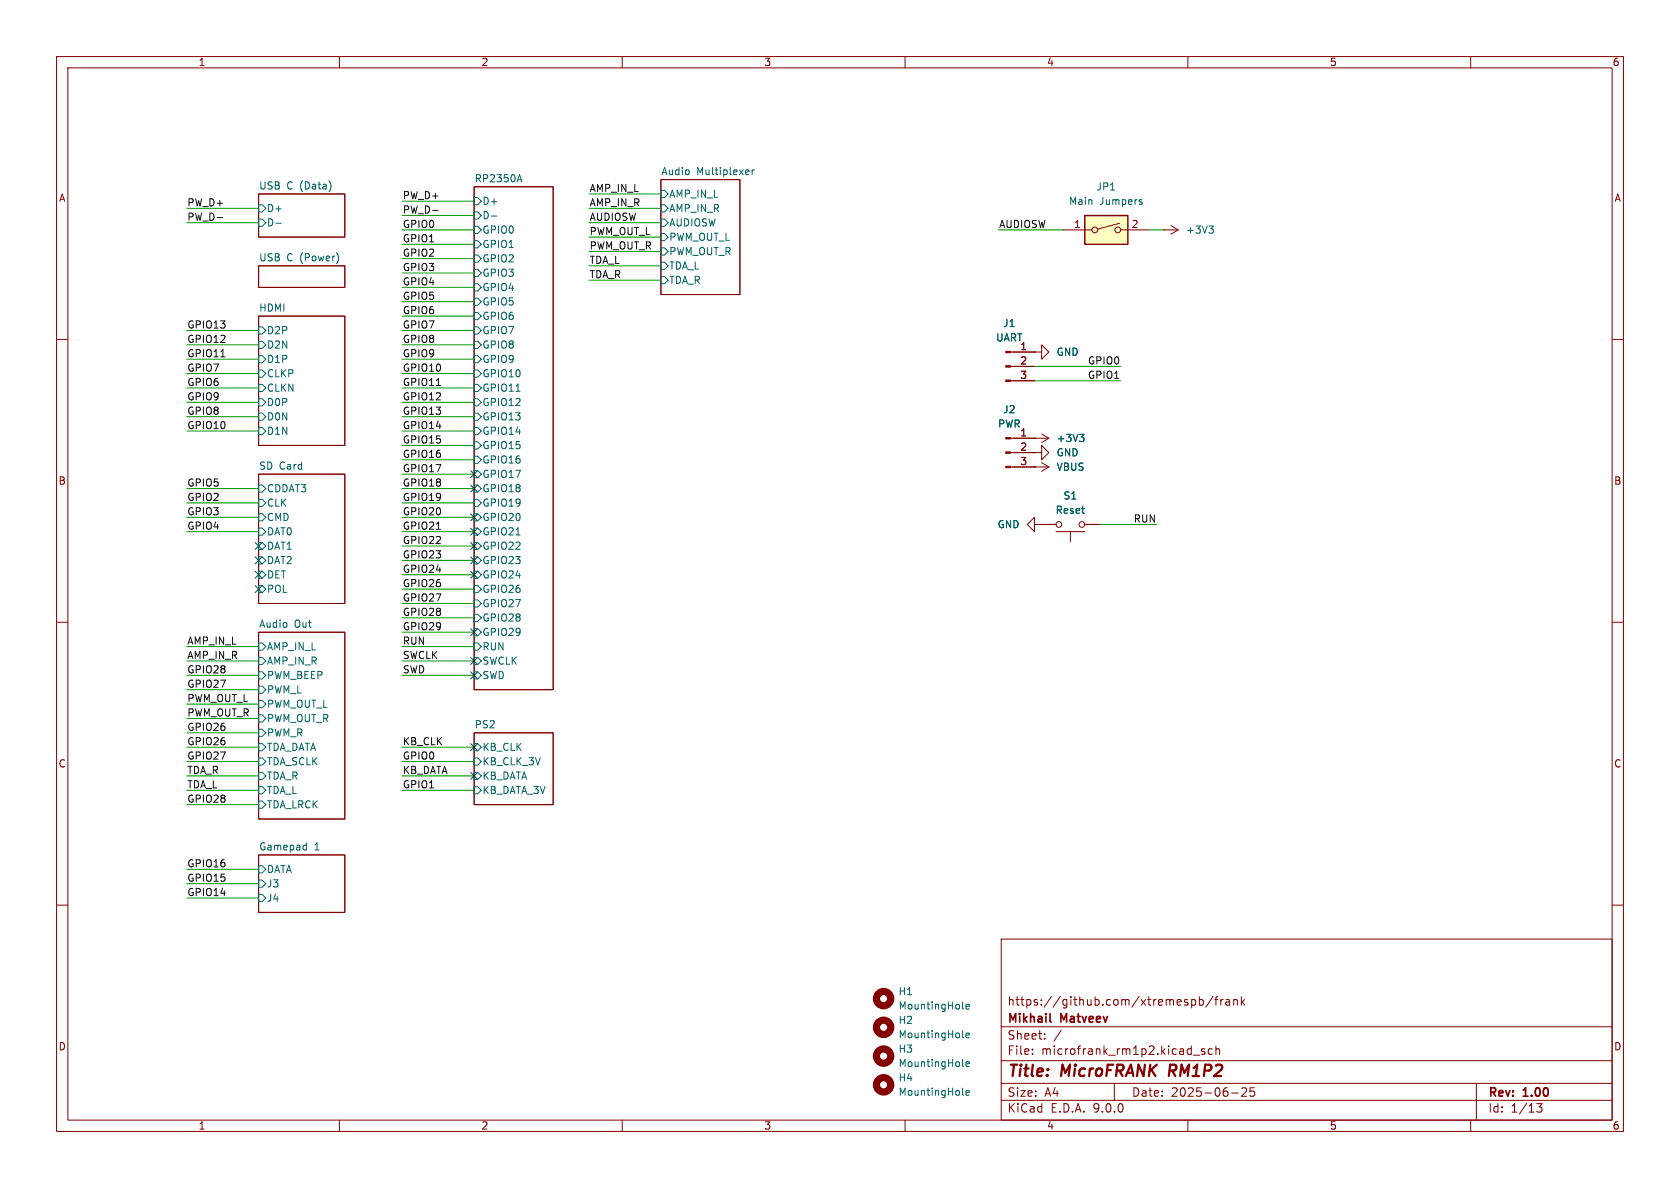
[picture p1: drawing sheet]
(kicad_sch
 (version 20250114)
 (generator "eeschema")
 (generator_version "9.0")
 (paper "A4")
 (title_block
  (title "${NAME} ${MODEL}")
  (date "2025-06-25")
  (rev "${VERSION}")
  (company "Mikhail Matveev")
  (comment 1 "https://github.com/xtremespb/frank"))
 (lib_symbols
  (symbol "Connector:Conn_01x03_Pin"
   (pin_names
    (offset 1.016) (hide yes)) (exclude_from_sim no) (in_bom yes) (on_board yes)
   (property "Reference" "J" (at 0 5.08 0) (effects (font (size 1.27 1.27))))
   (property "Value" "Conn_01x03_Pin" (at 0 -5.08 0) (effects (font (size 1.27 1.27))))
   (property "Footprint" "" (at 0 0 0) (effects (font (size 1.27 1.27)) (hide yes)))
   (property "Datasheet" "~" (at 0 0 0) (effects (font (size 1.27 1.27)) (hide yes)))
   (property "Description" "Generic connector, single row, 01x03, script generated" (at 0 0 0) (effects (font (size 1.27 1.27)) (hide yes)))
   (property "ki_locked" "" (at 0 0 0) (effects (font (size 1.27 1.27))))
   (symbol "Conn_01x03_Pin_1_1"
    (rectangle (start 0.8636 2.667) (end 0 2.413) (stroke (width 0.1524) (type default)) (fill (type outline)))
    (rectangle (start 0.8636 0.127) (end 0 -0.127) (stroke (width 0.1524) (type default)) (fill (type outline)))
    (rectangle (start 0.8636 -2.413) (end 0 -2.667) (stroke (width 0.1524) (type default)) (fill (type outline)))
    (polyline (pts (xy 1.27 2.54) (xy 0.8636 2.54)) (stroke (width 0.1524) (type default)) (fill (type none)))
    (polyline (pts (xy 1.27 0) (xy 0.8636 0)) (stroke (width 0.1524) (type default)) (fill (type none)))
    (polyline (pts (xy 1.27 -2.54) (xy 0.8636 -2.54)) (stroke (width 0.1524) (type default)) (fill (type none)))
    (pin passive line (at 5.08 2.54 180) (length 3.81) (name "Pin_1" (effects (font (size 1.27 1.27)))) (number "1" (effects (font (size 1.27 1.27)))))
    (pin passive line (at 5.08 0 180) (length 3.81) (name "Pin_2" (effects (font (size 1.27 1.27)))) (number "2" (effects (font (size 1.27 1.27)))))
    (pin passive line (at 5.08 -2.54 180) (length 3.81) (name "Pin_3" (effects (font (size 1.27 1.27)))) (number "3" (effects (font (size 1.27 1.27))))))
   (embedded_fonts no))
  (symbol "GND_1"
   (power)
   (pin_numbers (hide yes))
   (pin_names
    (offset 0) (hide yes)) (exclude_from_sim no) (in_bom yes) (on_board yes)
   (property "Reference" "#PWR" (at 0 -6.35 0) (effects (font (size 1.27 1.27)) (hide yes)))
   (property "Value" "GND" (at 0 -3.81 0) (effects (font (size 1.27 1.27))))
   (property "Footprint" "" (at 0 0 0) (effects (font (size 1.27 1.27)) (hide yes)))
   (property "Datasheet" "" (at 0 0 0) (effects (font (size 1.27 1.27)) (hide yes)))
   (property "Description" "Power symbol creates a global label with name \"GND\" , ground" (at 0 0 0) (effects (font (size 1.27 1.27)) (hide yes)))
   (symbol "GND_1_0_1"
    (polyline (pts (xy 0 0) (xy 0 -1.27) (xy 1.27 -1.27) (xy 0 -2.54) (xy -1.27 -1.27) (xy 0 -1.27)) (stroke (width 0) (type default)) (fill (type none))))
   (symbol "GND_1_1_1"
    (pin power_in line (at 0 0 270) (length 0) (name "~" (effects (font (size 1.27 1.27)))) (number "1" (effects (font (size 1.27 1.27))))))
   (embedded_fonts no))
  (symbol "Mechanical:MountingHole"
   (pin_names
    (offset 1.016)) (exclude_from_sim yes) (in_bom no) (on_board yes)
   (property "Reference" "H" (at 0 5.08 0) (effects (font (size 1.27 1.27))))
   (property "Value" "MountingHole" (at 0 3.175 0) (effects (font (size 1.27 1.27))))
   (property "Footprint" "" (at 0 0 0) (effects (font (size 1.27 1.27)) (hide yes)))
   (property "Datasheet" "~" (at 0 0 0) (effects (font (size 1.27 1.27)) (hide yes)))
   (property "Description" "Mounting Hole without connection" (at 0 0 0) (effects (font (size 1.27 1.27)) (hide yes)))
   (symbol "MountingHole_0_1"
    (circle (center 0 0) (radius 1.27) (stroke (width 1.27) (type default)) (fill (type none))))
   (embedded_fonts no))
  (symbol "Switch:SW_DIP_x01"
   (pin_names
    (offset 0) (hide yes)) (exclude_from_sim no) (in_bom yes) (on_board yes)
   (property "Reference" "SW" (at 0 3.81 0) (effects (font (size 1.27 1.27))))
   (property "Value" "SW_DIP_x01" (at 0 -3.81 0) (effects (font (size 1.27 1.27))))
   (property "Footprint" "" (at 0 0 0) (effects (font (size 1.27 1.27)) (hide yes)))
   (property "Datasheet" "~" (at 0 0 0) (effects (font (size 1.27 1.27)) (hide yes)))
   (property "Description" "1x DIP Switch, Single Pole Single Throw (SPST) switch, small symbol" (at 0 0 0) (effects (font (size 1.27 1.27)) (hide yes)))
   (symbol "SW_DIP_x01_0_0"
    (circle (center -2.032 0) (radius 0.508) (stroke (width 0) (type default)) (fill (type none)))
    (polyline (pts (xy -1.524 0.127) (xy 2.3622 1.1684)) (stroke (width 0) (type default)) (fill (type none)))
    (circle (center 2.032 0) (radius 0.508) (stroke (width 0) (type default)) (fill (type none))))
   (symbol "SW_DIP_x01_0_1"
    (rectangle (start -3.81 2.54) (end 3.81 -2.54) (stroke (width 0.254) (type default)) (fill (type background))))
   (symbol "SW_DIP_x01_1_1"
    (pin passive line (at -7.62 0 0) (length 5.08) (name "~" (effects (font (size 1.27 1.27)))) (number "1" (effects (font (size 1.27 1.27)))))
    (pin passive line (at 7.62 0 180) (length 5.08) (name "~" (effects (font (size 1.27 1.27)))) (number "2" (effects (font (size 1.27 1.27))))))
   (embedded_fonts no))
  (symbol "Switch:SW_Push"
   (pin_numbers (hide yes))
   (pin_names
    (offset 1.016) (hide yes)) (exclude_from_sim no) (in_bom yes) (on_board yes)
   (property "Reference" "SW" (at 1.27 2.54 0) (effects (font (size 1.27 1.27)) (justify left)))
   (property "Value" "SW_Push" (at 0 -1.524 0) (effects (font (size 1.27 1.27))))
   (property "Footprint" "" (at 0 5.08 0) (effects (font (size 1.27 1.27)) (hide yes)))
   (property "Datasheet" "~" (at 0 5.08 0) (effects (font (size 1.27 1.27)) (hide yes)))
   (property "Description" "Push button switch, generic, two pins" (at 0 0 0) (effects (font (size 1.27 1.27)) (hide yes)))
   (symbol "SW_Push_0_1"
    (circle (center -2.032 0) (radius 0.508) (stroke (width 0) (type default)) (fill (type none)))
    (polyline (pts (xy 0 1.27) (xy 0 3.048)) (stroke (width 0) (type default)) (fill (type none)))
    (circle (center 2.032 0) (radius 0.508) (stroke (width 0) (type default)) (fill (type none)))
    (polyline (pts (xy 2.54 1.27) (xy -2.54 1.27)) (stroke (width 0) (type default)) (fill (type none)))
    (pin passive line (at -5.08 0 0) (length 2.54) (name "1" (effects (font (size 1.27 1.27)))) (number "1" (effects (font (size 1.27 1.27)))))
    (pin passive line (at 5.08 0 180) (length 2.54) (name "2" (effects (font (size 1.27 1.27)))) (number "2" (effects (font (size 1.27 1.27))))))
   (embedded_fonts no))
  (symbol "power:+3V3"
   (power)
   (pin_numbers (hide yes))
   (pin_names
    (offset 0) (hide yes)) (exclude_from_sim no) (in_bom yes) (on_board yes)
   (property "Reference" "#PWR" (at 0 -3.81 0) (effects (font (size 1.27 1.27)) (hide yes)))
   (property "Value" "+3V3" (at 0 3.556 0) (effects (font (size 1.27 1.27))))
   (property "Footprint" "" (at 0 0 0) (effects (font (size 1.27 1.27)) (hide yes)))
   (property "Datasheet" "" (at 0 0 0) (effects (font (size 1.27 1.27)) (hide yes)))
   (property "Description" "Power symbol creates a global label with name \"+3V3\"" (at 0 0 0) (effects (font (size 1.27 1.27)) (hide yes)))
   (symbol "+3V3_0_1"
    (polyline (pts (xy -0.762 1.27) (xy 0 2.54)) (stroke (width 0) (type default)) (fill (type none)))
    (polyline (pts (xy 0 2.54) (xy 0.762 1.27)) (stroke (width 0) (type default)) (fill (type none)))
    (polyline (pts (xy 0 0) (xy 0 2.54)) (stroke (width 0) (type default)) (fill (type none))))
   (symbol "+3V3_1_1"
    (pin power_in line (at 0 0 90) (length 0) (name "~" (effects (font (size 1.27 1.27)))) (number "1" (effects (font (size 1.27 1.27))))))
   (embedded_fonts no))
  (symbol "power:GND"
   (power)
   (pin_numbers (hide yes))
   (pin_names
    (offset 0) (hide yes)) (exclude_from_sim no) (in_bom yes) (on_board yes)
   (property "Reference" "#PWR" (at 0 -6.35 0) (effects (font (size 1.27 1.27)) (hide yes)))
   (property "Value" "GND" (at 0 -3.81 0) (effects (font (size 1.27 1.27))))
   (property "Footprint" "" (at 0 0 0) (effects (font (size 1.27 1.27)) (hide yes)))
   (property "Datasheet" "" (at 0 0 0) (effects (font (size 1.27 1.27)) (hide yes)))
   (property "Description" "Power symbol creates a global label with name \"GND\" , ground" (at 0 0 0) (effects (font (size 1.27 1.27)) (hide yes)))
   (symbol "GND_0_1"
    (polyline (pts (xy 0 0) (xy 0 -1.27) (xy 1.27 -1.27) (xy 0 -2.54) (xy -1.27 -1.27) (xy 0 -1.27)) (stroke (width 0) (type default)) (fill (type none))))
   (symbol "GND_1_1"
    (pin power_in line (at 0 0 270) (length 0) (name "~" (effects (font (size 1.27 1.27)))) (number "1" (effects (font (size 1.27 1.27))))))
   (embedded_fonts no))
  (symbol "power:VBUS"
   (power)
   (pin_numbers (hide yes))
   (pin_names
    (offset 0) (hide yes)) (exclude_from_sim no) (in_bom yes) (on_board yes)
   (property "Reference" "#PWR" (at 0 -3.81 0) (effects (font (size 1.27 1.27)) (hide yes)))
   (property "Value" "VBUS" (at 0 3.556 0) (effects (font (size 1.27 1.27))))
   (property "Footprint" "" (at 0 0 0) (effects (font (size 1.27 1.27)) (hide yes)))
   (property "Datasheet" "" (at 0 0 0) (effects (font (size 1.27 1.27)) (hide yes)))
   (property "Description" "Power symbol creates a global label with name \"VBUS\"" (at 0 0 0) (effects (font (size 1.27 1.27)) (hide yes)))
   (symbol "VBUS_0_1"
    (polyline (pts (xy -0.762 1.27) (xy 0 2.54)) (stroke (width 0) (type default)) (fill (type none)))
    (polyline (pts (xy 0 2.54) (xy 0.762 1.27)) (stroke (width 0) (type default)) (fill (type none)))
    (polyline (pts (xy 0 0) (xy 0 2.54)) (stroke (width 0) (type default)) (fill (type none))))
   (symbol "VBUS_1_1"
    (pin power_in line (at 0 0 90) (length 0) (name "~" (effects (font (size 1.27 1.27)))) (number "1" (effects (font (size 1.27 1.27))))))
   (embedded_fonts no)))
 (no_connect
  (at 83.82 119.38))
 (no_connect
  (at 83.82 116.84))
 (no_connect
  (at 83.82 99.06))
 (no_connect
  (at 45.72 96.52))
 (no_connect
  (at 83.82 96.52))
 (no_connect
  (at 83.82 101.6))
 (no_connect
  (at 45.72 104.14))
 (no_connect
  (at 83.82 93.98))
 (no_connect
  (at 83.82 83.82))
 (no_connect
  (at 83.82 137.16))
 (no_connect
  (at 83.82 132.08))
 (no_connect
  (at 45.72 101.6))
 (no_connect
  (at 83.82 91.44))
 (no_connect
  (at 83.82 86.36))
 (no_connect
  (at 45.72 99.06))
 (no_connect
  (at 83.82 111.76))
 (wire
  (pts (xy 33.02 93.98) (xy 45.72 93.98))
  (stroke (width 0) (type default)))
 (wire
  (pts (xy 33.02 158.75) (xy 45.72 158.75))
  (stroke (width 0) (type default)))
 (wire
  (pts (xy 71.12 88.9) (xy 83.82 88.9))
  (stroke (width 0) (type default)))
 (wire
  (pts (xy 71.12 101.6) (xy 83.82 101.6))
  (stroke (width 0) (type default)))
 (wire
  (pts (xy 33.02 116.84) (xy 45.72 116.84))
  (stroke (width 0) (type default)))
 (wire
  (pts (xy 71.12 66.04) (xy 83.82 66.04))
  (stroke (width 0) (type default)))
 (wire
  (pts (xy 71.12 134.62) (xy 83.82 134.62))
  (stroke (width 0) (type default)))
 (wire
  (pts (xy 104.14 41.91) (xy 116.84 41.91))
  (stroke (width 0) (type default)))
 (wire
  (pts (xy 71.12 99.06) (xy 83.82 99.06))
  (stroke (width 0) (type default)))
 (wire
  (pts (xy 71.12 58.42) (xy 83.82 58.42))
  (stroke (width 0) (type default)))
 (wire
  (pts (xy 71.12 68.58) (xy 83.82 68.58))
  (stroke (width 0) (type default)))
 (wire
  (pts (xy 203.2 40.64) (xy 205.74 40.64))
  (stroke (width 0) (type default)))
 (wire
  (pts (xy 71.12 71.12) (xy 83.82 71.12))
  (stroke (width 0) (type default)))
 (wire
  (pts (xy 33.02 76.2) (xy 45.72 76.2))
  (stroke (width 0) (type default)))
 (wire
  (pts (xy 194.31 92.71) (xy 204.47 92.71))
  (stroke (width 0) (type default)))
 (wire
  (pts (xy 71.12 38.1) (xy 83.82 38.1))
  (stroke (width 0) (type default)))
 (wire
  (pts (xy 71.12 96.52) (xy 83.82 96.52))
  (stroke (width 0) (type default)))
 (wire
  (pts (xy 198.12 67.31) (xy 182.88 67.31))
  (stroke (width 0) (type default)))
 (wire
  (pts (xy 71.12 132.08) (xy 83.82 132.08))
  (stroke (width 0) (type default)))
 (wire
  (pts (xy 71.12 139.7) (xy 83.82 139.7))
  (stroke (width 0) (type default)))
 (wire
  (pts (xy 33.02 71.12) (xy 45.72 71.12))
  (stroke (width 0) (type default)))
 (wire
  (pts (xy 33.02 60.96) (xy 45.72 60.96))
  (stroke (width 0) (type default)))
 (wire
  (pts (xy 198.12 64.77) (xy 182.88 64.77))
  (stroke (width 0) (type default)))
 (wire
  (pts (xy 71.12 50.8) (xy 83.82 50.8))
  (stroke (width 0) (type default)))
 (wire
  (pts (xy 33.02 153.67) (xy 45.72 153.67))
  (stroke (width 0) (type default)))
 (wire
  (pts (xy 71.12 93.98) (xy 83.82 93.98))
  (stroke (width 0) (type default)))
 (wire
  (pts (xy 33.02 58.42) (xy 45.72 58.42))
  (stroke (width 0) (type default)))
 (wire
  (pts (xy 33.02 66.04) (xy 45.72 66.04))
  (stroke (width 0) (type default)))
 (wire
  (pts (xy 33.02 127) (xy 45.72 127))
  (stroke (width 0) (type default)))
 (wire
  (pts (xy 33.02 124.46) (xy 45.72 124.46))
  (stroke (width 0) (type default)))
 (wire
  (pts (xy 33.02 91.44) (xy 45.72 91.44))
  (stroke (width 0) (type default)))
 (wire
  (pts (xy 71.12 76.2) (xy 83.82 76.2))
  (stroke (width 0) (type default)))
 (wire
  (pts (xy 71.12 45.72) (xy 83.82 45.72))
  (stroke (width 0) (type default)))
 (wire
  (pts (xy 71.12 111.76) (xy 83.82 111.76))
  (stroke (width 0) (type default)))
 (wire
  (pts (xy 71.12 63.5) (xy 83.82 63.5))
  (stroke (width 0) (type default)))
 (wire
  (pts (xy 71.12 104.14) (xy 83.82 104.14))
  (stroke (width 0) (type default)))
 (wire
  (pts (xy 71.12 43.18) (xy 83.82 43.18))
  (stroke (width 0) (type default)))
 (wire
  (pts (xy 104.14 46.99) (xy 116.84 46.99))
  (stroke (width 0) (type default)))
 (wire
  (pts (xy 33.02 121.92) (xy 45.72 121.92))
  (stroke (width 0) (type default)))
 (wire
  (pts (xy 71.12 53.34) (xy 83.82 53.34))
  (stroke (width 0) (type default)))
 (wire
  (pts (xy 33.02 132.08) (xy 45.72 132.08))
  (stroke (width 0) (type default)))
 (wire
  (pts (xy 33.02 156.21) (xy 45.72 156.21))
  (stroke (width 0) (type default)))
 (wire
  (pts (xy 71.12 91.44) (xy 83.82 91.44))
  (stroke (width 0) (type default)))
 (wire
  (pts (xy 176.53 40.64) (xy 187.96 40.64))
  (stroke (width 0) (type default)))
 (wire
  (pts (xy 71.12 40.64) (xy 83.82 40.64))
  (stroke (width 0) (type default)))
 (wire
  (pts (xy 33.02 129.54) (xy 45.72 129.54))
  (stroke (width 0) (type default)))
 (wire
  (pts (xy 71.12 81.28) (xy 83.82 81.28))
  (stroke (width 0) (type default)))
 (wire
  (pts (xy 33.02 63.5) (xy 45.72 63.5))
  (stroke (width 0) (type default)))
 (wire
  (pts (xy 71.12 73.66) (xy 83.82 73.66))
  (stroke (width 0) (type default)))
 (wire
  (pts (xy 33.02 73.66) (xy 45.72 73.66))
  (stroke (width 0) (type default)))
 (wire
  (pts (xy 71.12 48.26) (xy 83.82 48.26))
  (stroke (width 0) (type default)))
 (wire
  (pts (xy 33.02 142.24) (xy 45.72 142.24))
  (stroke (width 0) (type default)))
 (wire
  (pts (xy 104.14 34.29) (xy 116.84 34.29))
  (stroke (width 0) (type default)))
 (wire
  (pts (xy 71.12 55.88) (xy 83.82 55.88))
  (stroke (width 0) (type default)))
 (wire
  (pts (xy 33.02 88.9) (xy 45.72 88.9))
  (stroke (width 0) (type default)))
 (wire
  (pts (xy 33.02 86.36) (xy 45.72 86.36))
  (stroke (width 0) (type default)))
 (wire
  (pts (xy 71.12 86.36) (xy 83.82 86.36))
  (stroke (width 0) (type default)))
 (wire
  (pts (xy 33.02 39.37) (xy 45.72 39.37))
  (stroke (width 0) (type default)))
 (wire
  (pts (xy 71.12 116.84) (xy 83.82 116.84))
  (stroke (width 0) (type default)))
 (wire
  (pts (xy 71.12 60.96) (xy 83.82 60.96))
  (stroke (width 0) (type default)))
 (wire
  (pts (xy 33.02 36.83) (xy 45.72 36.83))
  (stroke (width 0) (type default)))
 (wire
  (pts (xy 33.02 134.62) (xy 45.72 134.62))
  (stroke (width 0) (type default)))
 (wire
  (pts (xy 33.02 114.3) (xy 45.72 114.3))
  (stroke (width 0) (type default)))
 (wire
  (pts (xy 33.02 68.58) (xy 45.72 68.58))
  (stroke (width 0) (type default)))
 (wire
  (pts (xy 71.12 78.74) (xy 83.82 78.74))
  (stroke (width 0) (type default)))
 (wire
  (pts (xy 104.14 49.53) (xy 116.84 49.53))
  (stroke (width 0) (type default)))
 (wire
  (pts (xy 71.12 83.82) (xy 83.82 83.82))
  (stroke (width 0) (type default)))
 (wire
  (pts (xy 71.12 106.68) (xy 83.82 106.68))
  (stroke (width 0) (type default)))
 (wire
  (pts (xy 71.12 114.3) (xy 83.82 114.3))
  (stroke (width 0) (type default)))
 (wire
  (pts (xy 33.02 139.7) (xy 45.72 139.7))
  (stroke (width 0) (type default)))
 (wire
  (pts (xy 33.02 137.16) (xy 45.72 137.16))
  (stroke (width 0) (type default)))
 (wire
  (pts (xy 71.12 119.38) (xy 83.82 119.38))
  (stroke (width 0) (type default)))
 (wire
  (pts (xy 104.14 39.37) (xy 116.84 39.37))
  (stroke (width 0) (type default)))
 (wire
  (pts (xy 104.14 36.83) (xy 116.84 36.83))
  (stroke (width 0) (type default)))
 (wire
  (pts (xy 33.02 119.38) (xy 45.72 119.38))
  (stroke (width 0) (type default)))
 (wire
  (pts (xy 71.12 109.22) (xy 83.82 109.22))
  (stroke (width 0) (type default)))
 (wire
  (pts (xy 71.12 35.56) (xy 83.82 35.56))
  (stroke (width 0) (type default)))
 (wire
  (pts (xy 71.12 137.16) (xy 83.82 137.16))
  (stroke (width 0) (type default)))
 (wire
  (pts (xy 104.14 44.45) (xy 116.84 44.45))
  (stroke (width 0) (type default)))
 (label "GPIO26"
  (at 33.02 129.54 0)
  (effects (font (size 1.27 1.27)) (justify left bottom)))
 (label "GPIO24"
  (at 71.12 101.6 0)
  (effects (font (size 1.27 1.27)) (justify left bottom)))
 (label "GPIO2"
  (at 33.02 88.9 0)
  (effects (font (size 1.27 1.27)) (justify left bottom)))
 (label "AMP_IN_L"
  (at 104.14 34.29 0)
  (effects (font (size 1.27 1.27)) (justify left bottom)))
 (label "GPIO20"
  (at 71.12 91.44 0)
  (effects (font (size 1.27 1.27)) (justify left bottom)))
 (label "PW_D+"
  (at 71.12 35.56 0)
  (effects (font (size 1.27 1.27)) (justify left bottom)))
 (label "GPIO12"
  (at 33.02 60.96 0)
  (effects (font (size 1.27 1.27)) (justify left bottom)))
 (label "RUN"
  (at 71.12 114.3 0)
  (effects (font (size 1.27 1.27)) (justify left bottom)))
 (label "PWM_OUT_R"
  (at 104.14 44.45 0)
  (effects (font (size 1.27 1.27)) (justify left bottom)))
 (label "GPIO13"
  (at 71.12 73.66 0)
  (effects (font (size 1.27 1.27)) (justify left bottom)))
 (label "AMP_IN_L"
  (at 33.02 114.3 0)
  (effects (font (size 1.27 1.27)) (justify left bottom)))
 (label "GPIO3"
  (at 33.02 91.44 0)
  (effects (font (size 1.27 1.27)) (justify left bottom)))
 (label "PWM_OUT_R"
  (at 33.02 127 0)
  (effects (font (size 1.27 1.27)) (justify left bottom)))
 (label "GPIO18"
  (at 71.12 86.36 0)
  (effects (font (size 1.27 1.27)) (justify left bottom)))
 (label "GPIO11"
  (at 71.12 68.58 0)
  (effects (font (size 1.27 1.27)) (justify left bottom)))
 (label "GPIO27"
  (at 33.02 134.62 0)
  (effects (font (size 1.27 1.27)) (justify left bottom)))
 (label "GPIO7"
  (at 33.02 66.04 0)
  (effects (font (size 1.27 1.27)) (justify left bottom)))
 (label "GPIO4"
  (at 71.12 50.8 0)
  (effects (font (size 1.27 1.27)) (justify left bottom)))
 (label "GPIO15"
  (at 71.12 78.74 0)
  (effects (font (size 1.27 1.27)) (justify left bottom)))
 (label "PW_D-"
  (at 33.02 39.37 0)
  (effects (font (size 1.27 1.27)) (justify left bottom)))
 (label "GPIO19"
  (at 71.12 88.9 0)
  (effects (font (size 1.27 1.27)) (justify left bottom)))
 (label "GPIO16"
  (at 33.02 153.67 0)
  (effects (font (size 1.27 1.27)) (justify left bottom)))
 (label "KB_CLK"
  (at 71.12 132.08 0)
  (effects (font (size 1.27 1.27)) (justify left bottom)))
 (label "GPIO4"
  (at 33.02 93.98 0)
  (effects (font (size 1.27 1.27)) (justify left bottom)))
 (label "GPIO8"
  (at 71.12 60.96 0)
  (effects (font (size 1.27 1.27)) (justify left bottom)))
 (label "GPIO10"
  (at 71.12 66.04 0)
  (effects (font (size 1.27 1.27)) (justify left bottom)))
 (label "GPIO0"
  (at 198.12 64.77 180)
  (effects (font (size 1.27 1.27)) (justify right bottom)))
 (label "GPIO1"
  (at 71.12 43.18 0)
  (effects (font (size 1.27 1.27)) (justify left bottom)))
 (label "GPIO26"
  (at 71.12 104.14 0)
  (effects (font (size 1.27 1.27)) (justify left bottom)))
 (label "GPIO14"
  (at 33.02 158.75 0)
  (effects (font (size 1.27 1.27)) (justify left bottom)))
 (label "GPIO10"
  (at 33.02 76.2 0)
  (effects (font (size 1.27 1.27)) (justify left bottom)))
 (label "TDA_R"
  (at 104.14 49.53 0)
  (effects (font (size 1.27 1.27)) (justify left bottom)))
 (label "AUDIOSW"
  (at 176.53 40.64 0)
  (effects (font (size 1.27 1.27)) (justify left bottom)))
 (label "GPIO7"
  (at 71.12 58.42 0)
  (effects (font (size 1.27 1.27)) (justify left bottom)))
 (label "GPIO1"
  (at 198.12 67.31 180)
  (effects (font (size 1.27 1.27)) (justify right bottom)))
 (label "GPIO0"
  (at 71.12 40.64 0)
  (effects (font (size 1.27 1.27)) (justify left bottom)))
 (label "GPIO1"
  (at 71.12 139.7 0)
  (effects (font (size 1.27 1.27)) (justify left bottom)))
 (label "GPIO21"
  (at 71.12 93.98 0)
  (effects (font (size 1.27 1.27)) (justify left bottom)))
 (label "GPIO0"
  (at 71.12 134.62 0)
  (effects (font (size 1.27 1.27)) (justify left bottom)))
 (label "PWM_OUT_L"
  (at 104.14 41.91 0)
  (effects (font (size 1.27 1.27)) (justify left bottom)))
 (label "SWCLK"
  (at 71.12 116.84 0)
  (effects (font (size 1.27 1.27)) (justify left bottom)))
 (label "GPIO28"
  (at 71.12 109.22 0)
  (effects (font (size 1.27 1.27)) (justify left bottom)))
 (label "TDA_L"
  (at 33.02 139.7 0)
  (effects (font (size 1.27 1.27)) (justify left bottom)))
 (label "TDA_R"
  (at 33.02 137.16 0)
  (effects (font (size 1.27 1.27)) (justify left bottom)))
 (label "GPIO3"
  (at 71.12 48.26 0)
  (effects (font (size 1.27 1.27)) (justify left bottom)))
 (label "GPIO9"
  (at 33.02 71.12 0)
  (effects (font (size 1.27 1.27)) (justify left bottom)))
 (label "TDA_L"
  (at 104.14 46.99 0)
  (effects (font (size 1.27 1.27)) (justify left bottom)))
 (label "GPIO26"
  (at 33.02 132.08 0)
  (effects (font (size 1.27 1.27)) (justify left bottom)))
 (label "GPIO8"
  (at 33.02 73.66 0)
  (effects (font (size 1.27 1.27)) (justify left bottom)))
 (label "PW_D+"
  (at 33.02 36.83 0)
  (effects (font (size 1.27 1.27)) (justify left bottom)))
 (label "GPIO14"
  (at 71.12 76.2 0)
  (effects (font (size 1.27 1.27)) (justify left bottom)))
 (label "GPIO5"
  (at 71.12 53.34 0)
  (effects (font (size 1.27 1.27)) (justify left bottom)))
 (label "GPIO2"
  (at 71.12 45.72 0)
  (effects (font (size 1.27 1.27)) (justify left bottom)))
 (label "GPIO6"
  (at 33.02 68.58 0)
  (effects (font (size 1.27 1.27)) (justify left bottom)))
 (label "GPIO11"
  (at 33.02 63.5 0)
  (effects (font (size 1.27 1.27)) (justify left bottom)))
 (label "GPIO15"
  (at 33.02 156.21 0)
  (effects (font (size 1.27 1.27)) (justify left bottom)))
 (label "GPIO28"
  (at 33.02 119.38 0)
  (effects (font (size 1.27 1.27)) (justify left bottom)))
 (label "GPIO29"
  (at 71.12 111.76 0)
  (effects (font (size 1.27 1.27)) (justify left bottom)))
 (label "GPIO27"
  (at 33.02 121.92 0)
  (effects (font (size 1.27 1.27)) (justify left bottom)))
 (label "GPIO27"
  (at 71.12 106.68 0)
  (effects (font (size 1.27 1.27)) (justify left bottom)))
 (label "GPIO12"
  (at 71.12 71.12 0)
  (effects (font (size 1.27 1.27)) (justify left bottom)))
 (label "GPIO17"
  (at 71.12 83.82 0)
  (effects (font (size 1.27 1.27)) (justify left bottom)))
 (label "GPIO5"
  (at 33.02 86.36 0)
  (effects (font (size 1.27 1.27)) (justify left bottom)))
 (label "PW_D-"
  (at 71.12 38.1 0)
  (effects (font (size 1.27 1.27)) (justify left bottom)))
 (label "PWM_OUT_L"
  (at 33.02 124.46 0)
  (effects (font (size 1.27 1.27)) (justify left bottom)))
 (label "GPIO23"
  (at 71.12 99.06 0)
  (effects (font (size 1.27 1.27)) (justify left bottom)))
 (label "SWD"
  (at 71.12 119.38 0)
  (effects (font (size 1.27 1.27)) (justify left bottom)))
 (label "GPIO22"
  (at 71.12 96.52 0)
  (effects (font (size 1.27 1.27)) (justify left bottom)))
 (label "RUN"
  (at 204.47 92.71 180)
  (effects (font (size 1.27 1.27)) (justify right bottom)))
 (label "GPIO16"
  (at 71.12 81.28 0)
  (effects (font (size 1.27 1.27)) (justify left bottom)))
 (label "AUDIOSW"
  (at 104.14 39.37 0)
  (effects (font (size 1.27 1.27)) (justify left bottom)))
 (label "AMP_IN_R"
  (at 104.14 36.83 0)
  (effects (font (size 1.27 1.27)) (justify left bottom)))
 (label "GPIO13"
  (at 33.02 58.42 0)
  (effects (font (size 1.27 1.27)) (justify left bottom)))
 (label "GPIO28"
  (at 33.02 142.24 0)
  (effects (font (size 1.27 1.27)) (justify left bottom)))
 (label "AMP_IN_R"
  (at 33.02 116.84 0)
  (effects (font (size 1.27 1.27)) (justify left bottom)))
 (label "KB_DATA"
  (at 71.12 137.16 0)
  (effects (font (size 1.27 1.27)) (justify left bottom)))
 (label "GPIO6"
  (at 71.12 55.88 0)
  (effects (font (size 1.27 1.27)) (justify left bottom)))
 (label "GPIO9"
  (at 71.12 63.5 0)
  (effects (font (size 1.27 1.27)) (justify left bottom)))
 (symbol
  (lib_id "power:VBUS")
  (at 182.88 82.55 270)
  (unit 1)
  (exclude_from_sim no)
  (in_bom yes)
  (on_board yes)
  (dnp no)
  (fields_autoplaced yes)
  (property "Reference" "#PWR06" (at 179.07 82.55 0) (effects (font (size 1.27 1.27)) (hide yes)))
  (property "Value" "VBUS" (at 186.69 82.5499 90) (effects (font (size 1.27 1.27)) (justify left)))
  (property "Footprint" "" (at 182.88 82.55 0) (effects (font (size 1.27 1.27)) (hide yes)))
  (property "Datasheet" "" (at 182.88 82.55 0) (effects (font (size 1.27 1.27)) (hide yes)))
  (property "Description" "Power symbol creates a global label with name \"VBUS\"" (at 182.88 82.55 0) (effects (font (size 1.27 1.27)) (hide yes)))
  (pin "1"))
 (symbol
  (lib_id "power:+3V3")
  (at 205.74 40.64 270)
  (unit 1)
  (exclude_from_sim no)
  (in_bom yes)
  (on_board yes)
  (dnp no)
  (fields_autoplaced yes)
  (property "Reference" "#PWR01" (at 201.93 40.64 0) (effects (font (size 1.27 1.27)) (hide yes)))
  (property "Value" "+3V3" (at 209.55 40.6399 90) (effects (font (size 1.27 1.27)) (justify left)))
  (property "Footprint" "" (at 205.74 40.64 0) (effects (font (size 1.27 1.27)) (hide yes)))
  (property "Datasheet" "" (at 205.74 40.64 0) (effects (font (size 1.27 1.27)) (hide yes)))
  (property "Description" "Power symbol creates a global label with name \"+3V3\"" (at 205.74 40.64 0) (effects (font (size 1.27 1.27)) (hide yes)))
  (pin "1"))
 (symbol
  (lib_id "Connector:Conn_01x03_Pin")
  (at 177.8 64.77 0)
  (unit 1)
  (exclude_from_sim no)
  (in_bom yes)
  (on_board yes)
  (dnp no)
  (fields_autoplaced yes)
  (property "Reference" "J1" (at 178.435 57.15 0) (effects (font (size 1.27 1.27))))
  (property "Value" "UART" (at 178.435 59.69 0) (effects (font (size 1.27 1.27))))
  (property "Footprint" "FRANK:Pin Header (1x03)" (at 177.8 64.77 0) (effects (font (size 1.27 1.27)) (hide yes)))
  (property "Datasheet" "https://www.mouser.com/datasheet/2/154/basics-us_2-54mm-125848.pdf" (at 177.8 64.77 0) (effects (font (size 1.27 1.27)) (hide yes)))
  (property "Description" "Generic connector, single row, 01x03, script generated" (at 177.8 64.77 0) (effects (font (size 1.27 1.27)) (hide yes)))
  (property "AliExpress" "https://www.aliexpress.com/item/1005007039504981.html" (at 177.8 64.77 0) (effects (font (size 1.27 1.27)) (hide yes)))
  (pin "2")
  (pin "3")
  (pin "1"))
 (symbol
  (lib_name "GND_1")
  (lib_id "power:GND")
  (at 184.15 92.71 270)
  (unit 1)
  (exclude_from_sim no)
  (in_bom yes)
  (on_board yes)
  (dnp no)
  (fields_autoplaced yes)
  (property "Reference" "#PWR03" (at 177.8 92.71 0) (effects (font (size 1.27 1.27)) (hide yes)))
  (property "Value" "GND" (at 180.34 92.7099 90) (effects (font (size 1.27 1.27)) (justify right)))
  (property "Footprint" "" (at 184.15 92.71 0) (effects (font (size 1.27 1.27)) (hide yes)))
  (property "Datasheet" "" (at 184.15 92.71 0) (effects (font (size 1.27 1.27)) (hide yes)))
  (property "Description" "Power symbol creates a global label with name \"GND\" , ground" (at 184.15 92.71 0) (effects (font (size 1.27 1.27)) (hide yes)))
  (pin "1"))
 (symbol
  (lib_id "Switch:SW_Push")
  (at 189.23 92.71 180)
  (unit 1)
  (exclude_from_sim no)
  (in_bom yes)
  (on_board yes)
  (dnp no)
  (fields_autoplaced yes)
  (property "Reference" "S1" (at 189.23 87.63 0) (effects (font (size 1.27 1.27))))
  (property "Value" "Reset" (at 189.23 90.17 0) (effects (font (size 1.27 1.27))))
  (property "Footprint" "FRANK:TACT-SIDE-4623" (at 189.23 97.79 0) (effects (font (size 1.27 1.27)) (hide yes)))
  (property "Datasheet" "https://parts4laptops.eu/en/microbuttons/3300-microbutton-tact-switch-ts-1233-33x33x15mm-smt-mounting.html" (at 189.23 97.79 0) (effects (font (size 1.27 1.27)) (hide yes)))
  (property "Description" "" (at 189.23 92.71 0) (effects (font (size 1.27 1.27)) (hide yes)))
  (property "AliExpress" "https://www.aliexpress.com/item/1005007359248990.html" (at 189.23 92.71 0) (effects (font (size 1.27 1.27)) (hide yes)))
  (property "Sim.Device" "" (at 189.23 92.71 0) (effects (font (size 1.27 1.27))))
  (pin "1")
  (pin "2"))
 (symbol
  (lib_id "power:+3V3")
  (at 182.88 77.47 270)
  (unit 1)
  (exclude_from_sim no)
  (in_bom yes)
  (on_board yes)
  (dnp no)
  (fields_autoplaced yes)
  (property "Reference" "#PWR04" (at 179.07 77.47 0) (effects (font (size 1.27 1.27)) (hide yes)))
  (property "Value" "+3V3" (at 186.69 77.4699 90) (effects (font (size 1.27 1.27)) (justify left)))
  (property "Footprint" "" (at 182.88 77.47 0) (effects (font (size 1.27 1.27)) (hide yes)))
  (property "Datasheet" "" (at 182.88 77.47 0) (effects (font (size 1.27 1.27)) (hide yes)))
  (property "Description" "Power symbol creates a global label with name \"+3V3\"" (at 182.88 77.47 0) (effects (font (size 1.27 1.27)) (hide yes)))
  (pin "1"))
 (symbol
  (lib_id "Mechanical:MountingHole")
  (at 156.21 186.69 0)
  (unit 1)
  (exclude_from_sim yes)
  (in_bom no)
  (on_board yes)
  (dnp no)
  (fields_autoplaced yes)
  (property "Reference" "H3" (at 158.75 185.4199 0) (effects (font (size 1.27 1.27)) (justify left)))
  (property "Value" "MountingHole" (at 158.75 187.9599 0) (effects (font (size 1.27 1.27)) (justify left)))
  (property "Footprint" "FRANK:Mounting Hole (2.7mm)" (at 156.21 186.69 0) (effects (font (size 1.27 1.27)) (hide yes)))
  (property "Datasheet" "~" (at 156.21 186.69 0) (effects (font (size 1.27 1.27)) (hide yes)))
  (property "Description" "Mounting Hole without connection" (at 156.21 186.69 0) (effects (font (size 1.27 1.27)) (hide yes)))
  (property "AliExpress" "" (at 156.21 186.69 0) (effects (font (size 1.27 1.27)) (hide yes)))
  (property "Sim.Device" "" (at 156.21 186.69 0) (effects (font (size 1.27 1.27)))))
 (symbol
  (lib_id "Mechanical:MountingHole")
  (at 156.21 181.61 0)
  (unit 1)
  (exclude_from_sim yes)
  (in_bom no)
  (on_board yes)
  (dnp no)
  (fields_autoplaced yes)
  (property "Reference" "H2" (at 158.75 180.3399 0) (effects (font (size 1.27 1.27)) (justify left)))
  (property "Value" "MountingHole" (at 158.75 182.8799 0) (effects (font (size 1.27 1.27)) (justify left)))
  (property "Footprint" "FRANK:Mounting Hole (2.7mm)" (at 156.21 181.61 0) (effects (font (size 1.27 1.27)) (hide yes)))
  (property "Datasheet" "~" (at 156.21 181.61 0) (effects (font (size 1.27 1.27)) (hide yes)))
  (property "Description" "Mounting Hole without connection" (at 156.21 181.61 0) (effects (font (size 1.27 1.27)) (hide yes)))
  (property "AliExpress" "" (at 156.21 181.61 0) (effects (font (size 1.27 1.27)) (hide yes)))
  (property "Sim.Device" "" (at 156.21 181.61 0) (effects (font (size 1.27 1.27)))))
 (symbol
  (lib_id "Mechanical:MountingHole")
  (at 156.21 191.77 0)
  (unit 1)
  (exclude_from_sim yes)
  (in_bom no)
  (on_board yes)
  (dnp no)
  (fields_autoplaced yes)
  (property "Reference" "H4" (at 158.75 190.4999 0) (effects (font (size 1.27 1.27)) (justify left)))
  (property "Value" "MountingHole" (at 158.75 193.0399 0) (effects (font (size 1.27 1.27)) (justify left)))
  (property "Footprint" "FRANK:Mounting Hole (2.7mm)" (at 156.21 191.77 0) (effects (font (size 1.27 1.27)) (hide yes)))
  (property "Datasheet" "~" (at 156.21 191.77 0) (effects (font (size 1.27 1.27)) (hide yes)))
  (property "Description" "Mounting Hole without connection" (at 156.21 191.77 0) (effects (font (size 1.27 1.27)) (hide yes)))
  (property "AliExpress" "" (at 156.21 191.77 0) (effects (font (size 1.27 1.27)) (hide yes)))
  (property "Sim.Device" "" (at 156.21 191.77 0) (effects (font (size 1.27 1.27)))))
 (symbol
  (lib_id "Mechanical:MountingHole")
  (at 156.21 176.53 0)
  (unit 1)
  (exclude_from_sim yes)
  (in_bom no)
  (on_board yes)
  (dnp no)
  (fields_autoplaced yes)
  (property "Reference" "H1" (at 158.75 175.2599 0) (effects (font (size 1.27 1.27)) (justify left)))
  (property "Value" "MountingHole" (at 158.75 177.7999 0) (effects (font (size 1.27 1.27)) (justify left)))
  (property "Footprint" "FRANK:Mounting Hole (2.7mm)" (at 156.21 176.53 0) (effects (font (size 1.27 1.27)) (hide yes)))
  (property "Datasheet" "~" (at 156.21 176.53 0) (effects (font (size 1.27 1.27)) (hide yes)))
  (property "Description" "Mounting Hole without connection" (at 156.21 176.53 0) (effects (font (size 1.27 1.27)) (hide yes)))
  (property "AliExpress" "" (at 156.21 176.53 0) (effects (font (size 1.27 1.27)) (hide yes)))
  (property "Sim.Device" "" (at 156.21 176.53 0) (effects (font (size 1.27 1.27)))))
 (symbol
  (lib_id "Connector:Conn_01x03_Pin")
  (at 177.8 80.01 0)
  (unit 1)
  (exclude_from_sim no)
  (in_bom yes)
  (on_board yes)
  (dnp no)
  (fields_autoplaced yes)
  (property "Reference" "J2" (at 178.435 72.39 0) (effects (font (size 1.27 1.27))))
  (property "Value" "PWR" (at 178.435 74.93 0) (effects (font (size 1.27 1.27))))
  (property "Footprint" "FRANK:Pin Header (1x03)" (at 177.8 80.01 0) (effects (font (size 1.27 1.27)) (hide yes)))
  (property "Datasheet" "https://www.mouser.com/datasheet/2/154/basics-us_2-54mm-125848.pdf" (at 177.8 80.01 0) (effects (font (size 1.27 1.27)) (hide yes)))
  (property "Description" "Generic connector, single row, 01x03, script generated" (at 177.8 80.01 0) (effects (font (size 1.27 1.27)) (hide yes)))
  (property "AliExpress" "https://www.aliexpress.com/item/1005007039504981.html" (at 177.8 80.01 0) (effects (font (size 1.27 1.27)) (hide yes)))
  (pin "2")
  (pin "3")
  (pin "1"))
 (symbol
  (lib_id "power:GND")
  (at 182.88 62.23 90)
  (unit 1)
  (exclude_from_sim no)
  (in_bom yes)
  (on_board yes)
  (dnp no)
  (fields_autoplaced yes)
  (property "Reference" "#PWR02" (at 189.23 62.23 0) (effects (font (size 1.27 1.27)) (hide yes)))
  (property "Value" "GND" (at 186.69 62.2299 90) (effects (font (size 1.27 1.27)) (justify right)))
  (property "Footprint" "" (at 182.88 62.23 0) (effects (font (size 1.27 1.27)) (hide yes)))
  (property "Datasheet" "" (at 182.88 62.23 0) (effects (font (size 1.27 1.27)) (hide yes)))
  (property "Description" "Power symbol creates a global label with name \"GND\" , ground" (at 182.88 62.23 0) (effects (font (size 1.27 1.27)) (hide yes)))
  (pin "1"))
 (symbol
  (lib_id "Switch:SW_DIP_x01")
  (at 195.58 40.64 0)
  (unit 1)
  (exclude_from_sim no)
  (in_bom yes)
  (on_board yes)
  (dnp no)
  (fields_autoplaced yes)
  (property "Reference" "JP1" (at 195.58 33.02 0) (effects (font (size 1.27 1.27))))
  (property "Value" "Main Jumpers" (at 195.58 35.56 0) (effects (font (size 1.27 1.27))))
  (property "Footprint" "FRANK:SW_DS04-254-2-01BK-SMT" (at 195.58 40.64 0) (effects (font (size 1.27 1.27)) (hide yes)))
  (property "Datasheet" "~" (at 195.58 40.64 0) (effects (font (size 1.27 1.27)) (hide yes)))
  (property "Description" "1x DIP Switch, Single Pole Single Throw (SPST) switch, small symbol" (at 195.58 40.64 0) (effects (font (size 1.27 1.27)) (hide yes)))
  (property "AliExpress" "https://www.aliexpress.com/item/1005006144087226.html" (at 195.58 40.64 0) (effects (font (size 1.27 1.27)) (hide yes)))
  (pin "2")
  (pin "1"))
 (symbol
  (lib_id "power:GND")
  (at 182.88 80.01 90)
  (unit 1)
  (exclude_from_sim no)
  (in_bom yes)
  (on_board yes)
  (dnp no)
  (fields_autoplaced yes)
  (property "Reference" "#PWR05" (at 189.23 80.01 0) (effects (font (size 1.27 1.27)) (hide yes)))
  (property "Value" "GND" (at 186.69 80.0099 90) (effects (font (size 1.27 1.27)) (justify right)))
  (property "Footprint" "" (at 182.88 80.01 0) (effects (font (size 1.27 1.27)) (hide yes)))
  (property "Datasheet" "" (at 182.88 80.01 0) (effects (font (size 1.27 1.27)) (hide yes)))
  (property "Description" "Power symbol creates a global label with name \"GND\" , ground" (at 182.88 80.01 0) (effects (font (size 1.27 1.27)) (hide yes)))
  (pin "1"))
 (sheet
  (at 83.82 33.02)
  (size 13.97 88.9)
  (exclude_from_sim no)
  (in_bom yes)
  (on_board yes)
  (dnp no)
  (fields_autoplaced yes)
  (stroke (width 0.1524) (type solid))
  (fill (color 0 0 0 0.0000))
  (property "Sheetname" "RP2350A" (at 83.82 32.3084 0) (effects (font (size 1.27 1.27)) (justify left bottom)))
  (property "Sheetfile" "rp2350a.kicad_sch" (at 83.82 122.5046 0) (effects (font (size 1.27 1.27)) (justify left top) (hide yes)))
  (pin "D+" input (at 83.82 35.56 180) (effects (font (size 1.27 1.27)) (justify left)))
  (pin "D-" input (at 83.82 38.1 180) (effects (font (size 1.27 1.27)) (justify left)))
  (pin "GPIO0" input (at 83.82 40.64 180) (effects (font (size 1.27 1.27)) (justify left)))
  (pin "GPIO1" input (at 83.82 43.18 180) (effects (font (size 1.27 1.27)) (justify left)))
  (pin "GPIO2" input (at 83.82 45.72 180) (effects (font (size 1.27 1.27)) (justify left)))
  (pin "GPIO3" input (at 83.82 48.26 180) (effects (font (size 1.27 1.27)) (justify left)))
  (pin "GPIO4" input (at 83.82 50.8 180) (effects (font (size 1.27 1.27)) (justify left)))
  (pin "GPIO5" input (at 83.82 53.34 180) (effects (font (size 1.27 1.27)) (justify left)))
  (pin "GPIO6" input (at 83.82 55.88 180) (effects (font (size 1.27 1.27)) (justify left)))
  (pin "GPIO7" input (at 83.82 58.42 180) (effects (font (size 1.27 1.27)) (justify left)))
  (pin "GPIO8" input (at 83.82 60.96 180) (effects (font (size 1.27 1.27)) (justify left)))
  (pin "GPIO9" input (at 83.82 63.5 180) (effects (font (size 1.27 1.27)) (justify left)))
  (pin "GPIO10" input (at 83.82 66.04 180) (effects (font (size 1.27 1.27)) (justify left)))
  (pin "GPIO11" input (at 83.82 68.58 180) (effects (font (size 1.27 1.27)) (justify left)))
  (pin "GPIO12" input (at 83.82 71.12 180) (effects (font (size 1.27 1.27)) (justify left)))
  (pin "GPIO13" input (at 83.82 73.66 180) (effects (font (size 1.27 1.27)) (justify left)))
  (pin "GPIO14" input (at 83.82 76.2 180) (effects (font (size 1.27 1.27)) (justify left)))
  (pin "GPIO15" input (at 83.82 78.74 180) (effects (font (size 1.27 1.27)) (justify left)))
  (pin "GPIO16" input (at 83.82 81.28 180) (effects (font (size 1.27 1.27)) (justify left)))
  (pin "GPIO17" input (at 83.82 83.82 180) (effects (font (size 1.27 1.27)) (justify left)))
  (pin "GPIO18" input (at 83.82 86.36 180) (effects (font (size 1.27 1.27)) (justify left)))
  (pin "GPIO19" input (at 83.82 88.9 180) (effects (font (size 1.27 1.27)) (justify left)))
  (pin "GPIO20" input (at 83.82 91.44 180) (effects (font (size 1.27 1.27)) (justify left)))
  (pin "GPIO21" input (at 83.82 93.98 180) (effects (font (size 1.27 1.27)) (justify left)))
  (pin "GPIO22" input (at 83.82 96.52 180) (effects (font (size 1.27 1.27)) (justify left)))
  (pin "GPIO23" input (at 83.82 99.06 180) (effects (font (size 1.27 1.27)) (justify left)))
  (pin "GPIO24" input (at 83.82 101.6 180) (effects (font (size 1.27 1.27)) (justify left)))
  (pin "GPIO26" input (at 83.82 104.14 180) (effects (font (size 1.27 1.27)) (justify left)))
  (pin "GPIO27" input (at 83.82 106.68 180) (effects (font (size 1.27 1.27)) (justify left)))
  (pin "GPIO28" input (at 83.82 109.22 180) (effects (font (size 1.27 1.27)) (justify left)))
  (pin "GPIO29" input (at 83.82 111.76 180) (effects (font (size 1.27 1.27)) (justify left)))
  (pin "RUN" input (at 83.82 114.3 180) (effects (font (size 1.27 1.27)) (justify left)))
  (pin "SWCLK" input (at 83.82 116.84 180) (effects (font (size 1.27 1.27)) (justify left)))
  (pin "SWD" input (at 83.82 119.38 180) (effects (font (size 1.27 1.27)) (justify left))))
 (sheet
  (at 45.72 55.88)
  (size 15.24 22.86)
  (exclude_from_sim no)
  (in_bom yes)
  (on_board yes)
  (dnp no)
  (fields_autoplaced yes)
  (stroke (width 0.1524) (type solid))
  (fill (color 0 0 0 0.0000))
  (property "Sheetname" "HDMI" (at 45.72 55.1684 0) (effects (font (size 1.27 1.27)) (justify left bottom)))
  (property "Sheetfile" "hdmi.kicad_sch" (at 45.72 79.3246 0) (effects (font (size 1.27 1.27)) (justify left top) (hide yes)))
  (pin "D2P" input (at 45.72 58.42 180) (effects (font (size 1.27 1.27)) (justify left)))
  (pin "D2N" input (at 45.72 60.96 180) (effects (font (size 1.27 1.27)) (justify left)))
  (pin "D1P" input (at 45.72 63.5 180) (effects (font (size 1.27 1.27)) (justify left)))
  (pin "CLKP" input (at 45.72 66.04 180) (effects (font (size 1.27 1.27)) (justify left)))
  (pin "CLKN" input (at 45.72 68.58 180) (effects (font (size 1.27 1.27)) (justify left)))
  (pin "D0P" input (at 45.72 71.12 180) (effects (font (size 1.27 1.27)) (justify left)))
  (pin "D0N" input (at 45.72 73.66 180) (effects (font (size 1.27 1.27)) (justify left)))
  (pin "D1N" input (at 45.72 76.2 180) (effects (font (size 1.27 1.27)) (justify left))))
 (sheet
  (at 45.72 151.13)
  (size 15.24 10.16)
  (exclude_from_sim no)
  (in_bom yes)
  (on_board yes)
  (dnp no)
  (fields_autoplaced yes)
  (stroke (width 0.1524) (type solid))
  (fill (color 0 0 0 0.0000))
  (property "Sheetname" "Gamepad 1" (at 45.72 150.4184 0) (effects (font (size 1.27 1.27)) (justify left bottom)))
  (property "Sheetfile" "gamepad.kicad_sch" (at 45.72 161.8746 0) (effects (font (size 1.27 1.27)) (justify left top) (hide yes)))
  (pin "DATA" input (at 45.72 153.67 180) (effects (font (size 1.27 1.27)) (justify left)))
  (pin "J3" input (at 45.72 156.21 180) (effects (font (size 1.27 1.27)) (justify left)))
  (pin "J4" input (at 45.72 158.75 180) (effects (font (size 1.27 1.27)) (justify left))))
 (sheet
  (at 83.82 129.54)
  (size 13.97 12.7)
  (exclude_from_sim no)
  (in_bom yes)
  (on_board yes)
  (dnp no)
  (fields_autoplaced yes)
  (stroke (width 0.1524) (type solid))
  (fill (color 0 0 0 0.0000))
  (property "Sheetname" "PS2" (at 83.82 128.8284 0) (effects (font (size 1.27 1.27)) (justify left bottom)))
  (property "Sheetfile" "ps2.kicad_sch" (at 83.82 142.8246 0) (effects (font (size 1.27 1.27)) (justify left top) (hide yes)))
  (pin "KB_CLK" input (at 83.82 132.08 180) (effects (font (size 1.27 1.27)) (justify left)))
  (pin "KB_CLK_3V" input (at 83.82 134.62 180) (effects (font (size 1.27 1.27)) (justify left)))
  (pin "KB_DATA" input (at 83.82 137.16 180) (effects (font (size 1.27 1.27)) (justify left)))
  (pin "KB_DATA_3V" input (at 83.82 139.7 180) (effects (font (size 1.27 1.27)) (justify left))))
 (sheet
  (at 116.84 31.75)
  (size 13.97 20.32)
  (exclude_from_sim no)
  (in_bom yes)
  (on_board yes)
  (dnp no)
  (fields_autoplaced yes)
  (stroke (width 0.1524) (type solid))
  (fill (color 0 0 0 0.0000))
  (property "Sheetname" "Audio Multiplexer" (at 116.84 31.0384 0) (effects (font (size 1.27 1.27)) (justify left bottom)))
  (property "Sheetfile" "audio_multiplexer.kicad_sch" (at 116.84 52.6546 0) (effects (font (size 1.27 1.27)) (justify left top) (hide yes)))
  (pin "AMP_IN_L" input (at 116.84 34.29 180) (effects (font (size 1.27 1.27)) (justify left)))
  (pin "AMP_IN_R" input (at 116.84 36.83 180) (effects (font (size 1.27 1.27)) (justify left)))
  (pin "AUDIOSW" input (at 116.84 39.37 180) (effects (font (size 1.27 1.27)) (justify left)))
  (pin "PWM_OUT_L" input (at 116.84 41.91 180) (effects (font (size 1.27 1.27)) (justify left)))
  (pin "PWM_OUT_R" input (at 116.84 44.45 180) (effects (font (size 1.27 1.27)) (justify left)))
  (pin "TDA_L" input (at 116.84 46.99 180) (effects (font (size 1.27 1.27)) (justify left)))
  (pin "TDA_R" input (at 116.84 49.53 180) (effects (font (size 1.27 1.27)) (justify left))))
 (sheet
  (at 45.72 111.76)
  (size 15.24 33.02)
  (exclude_from_sim no)
  (in_bom yes)
  (on_board yes)
  (dnp no)
  (fields_autoplaced yes)
  (stroke (width 0.1524) (type solid))
  (fill (color 0 0 0 0.0000))
  (property "Sheetname" "Audio Out" (at 45.72 111.0484 0) (effects (font (size 1.27 1.27)) (justify left bottom)))
  (property "Sheetfile" "audio.kicad_sch" (at 45.72 145.3646 0) (effects (font (size 1.27 1.27)) (justify left top) (hide yes)))
  (pin "AMP_IN_L" input (at 45.72 114.3 180) (effects (font (size 1.27 1.27)) (justify left)))
  (pin "AMP_IN_R" input (at 45.72 116.84 180) (effects (font (size 1.27 1.27)) (justify left)))
  (pin "PWM_BEEP" input (at 45.72 119.38 180) (effects (font (size 1.27 1.27)) (justify left)))
  (pin "PWM_L" input (at 45.72 121.92 180) (effects (font (size 1.27 1.27)) (justify left)))
  (pin "PWM_OUT_L" input (at 45.72 124.46 180) (effects (font (size 1.27 1.27)) (justify left)))
  (pin "PWM_OUT_R" input (at 45.72 127 180) (effects (font (size 1.27 1.27)) (justify left)))
  (pin "PWM_R" input (at 45.72 129.54 180) (effects (font (size 1.27 1.27)) (justify left)))
  (pin "TDA_DATA" input (at 45.72 132.08 180) (effects (font (size 1.27 1.27)) (justify left)))
  (pin "TDA_L" input (at 45.72 139.7 180) (effects (font (size 1.27 1.27)) (justify left)))
  (pin "TDA_LRCK" input (at 45.72 142.24 180) (effects (font (size 1.27 1.27)) (justify left)))
  (pin "TDA_R" input (at 45.72 137.16 180) (effects (font (size 1.27 1.27)) (justify left)))
  (pin "TDA_SCLK" input (at 45.72 134.62 180) (effects (font (size 1.27 1.27)) (justify left))))
 (sheet
  (at 45.72 34.29)
  (size 15.24 7.62)
  (exclude_from_sim no)
  (in_bom yes)
  (on_board yes)
  (dnp no)
  (fields_autoplaced yes)
  (stroke (width 0.1524) (type solid))
  (fill (color 0 0 0 0.0000))
  (property "Sheetname" "USB C (Data)" (at 45.72 33.5784 0) (effects (font (size 1.27 1.27)) (justify left bottom)))
  (property "Sheetfile" "power.kicad_sch" (at 45.72 42.4946 0) (effects (font (size 1.27 1.27)) (justify left top) (hide yes)))
  (pin "D+" input (at 45.72 36.83 180) (effects (font (size 1.27 1.27)) (justify left)))
  (pin "D-" input (at 45.72 39.37 180) (effects (font (size 1.27 1.27)) (justify left))))
 (sheet
  (at 45.72 46.99)
  (size 15.24 3.81)
  (exclude_from_sim no)
  (in_bom yes)
  (on_board yes)
  (dnp no)
  (fields_autoplaced yes)
  (stroke (width 0.1524) (type solid))
  (fill (color 0 0 0 0.0000))
  (property "Sheetname" "USB C (Power)" (at 45.72 46.2784 0) (effects (font (size 1.27 1.27)) (justify left bottom)))
  (property "Sheetfile" "power_only.kicad_sch" (at 45.72 51.3846 0) (effects (font (size 1.27 1.27)) (justify left top) (hide yes))))
 (sheet
  (at 45.72 83.82)
  (size 15.24 22.86)
  (exclude_from_sim no)
  (in_bom yes)
  (on_board yes)
  (dnp no)
  (fields_autoplaced yes)
  (stroke (width 0.1524) (type solid))
  (fill (color 0 0 0 0.0000))
  (property "Sheetname" "SD Card" (at 45.72 83.1084 0) (effects (font (size 1.27 1.27)) (justify left bottom)))
  (property "Sheetfile" "sd.kicad_sch" (at 45.72 107.2646 0) (effects (font (size 1.27 1.27)) (justify left top) (hide yes)))
  (pin "CDDAT3" input (at 45.72 86.36 180) (effects (font (size 1.27 1.27)) (justify left)))
  (pin "CLK" input (at 45.72 88.9 180) (effects (font (size 1.27 1.27)) (justify left)))
  (pin "CMD" input (at 45.72 91.44 180) (effects (font (size 1.27 1.27)) (justify left)))
  (pin "DAT0" input (at 45.72 93.98 180) (effects (font (size 1.27 1.27)) (justify left)))
  (pin "DAT1" input (at 45.72 96.52 180) (effects (font (size 1.27 1.27)) (justify left)))
  (pin "DAT2" input (at 45.72 99.06 180) (effects (font (size 1.27 1.27)) (justify left)))
  (pin "DET" input (at 45.72 101.6 180) (effects (font (size 1.27 1.27)) (justify left)))
  (pin "POL" input (at 45.72 104.14 180) (effects (font (size 1.27 1.27)) (justify left))))
 (sheet_instances
  (path ""
   (page "1")))
 (embedded_fonts no))
